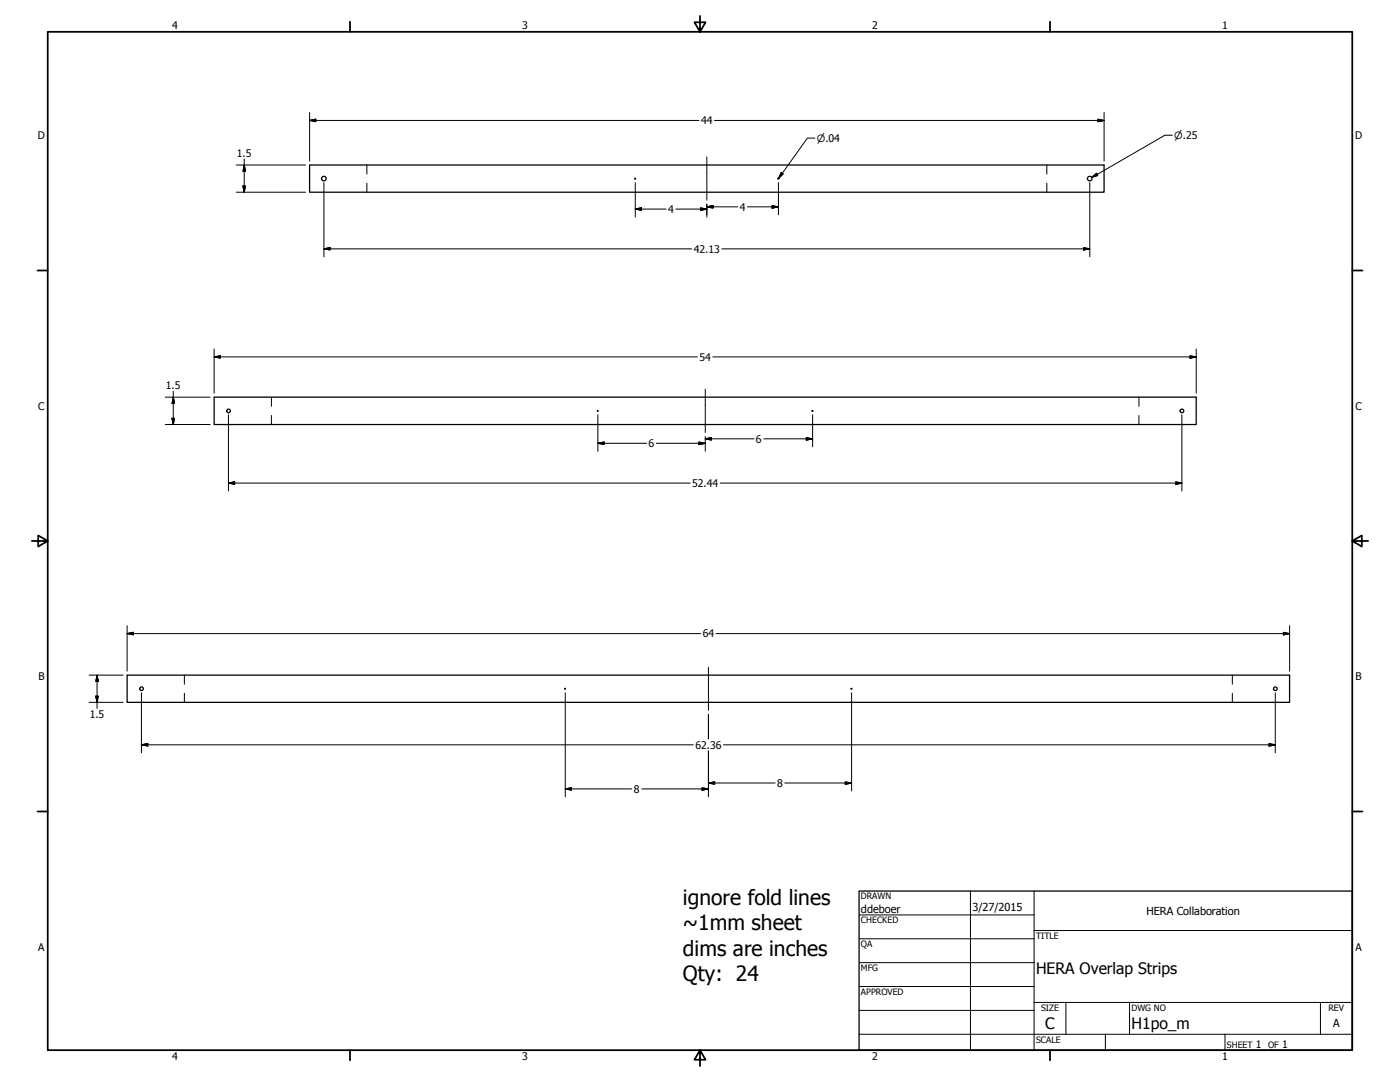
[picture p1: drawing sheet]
<svg xmlns="http://www.w3.org/2000/svg" width="559mm" height="432mm" viewBox="0 0 559 432" stroke-linecap="round" stroke-linejoin="round" font-family="sans-serif">
<!-- layer: Visible (ANSI) -->
<g fill="none" stroke="#000" stroke-width=".51">
<path d="M123.6 65.8h317.1v10.9h-317.1zM85.5 158.5h392v10.9h-392zM50.7 269.4h464v10.9h-464z"/>
<circle cx="129.3" cy="71.3" r=".92"/>
<circle cx="253.5" cy="71.3" r=".16"/>
<circle cx="310.7" cy="71.3" r=".16"/>
<circle cx="434.9" cy="71.3" r=".92"/>
<circle cx="91.2" cy="164" r=".73"/>
<circle cx="238.6" cy="164" r=".16"/>
<circle cx="324.3" cy="164" r=".16"/>
<circle cx="471.8" cy="164" r=".73"/>
<circle cx="56.5" cy="274.9" r=".73"/>
<circle cx="225.6" cy="274.9" r=".16"/>
<circle cx="339.9" cy="274.9" r=".16"/>
<circle cx="509" cy="274.9" r=".73"/>
</g>
<!-- layer: Bend Centerline (ANSI) -->
<path d="M146.4 65.8v3.7M146.4 73.1v3.6M417.8 65.8v3.7M417.8 73.1v3.6M108.3 158.5v3.7M454.6 158.5v3.7M108.3 165.8v3.6M454.6 165.8v3.6M73.6 269.4v3.6M73.6 276.7v3.6M491.9 269.4v3.6M491.9 276.7v3.6" fill="none" stroke="#000" stroke-width=".4"/>
<!-- layer: Border (ANSI) -->
<g fill="none" stroke="#000" stroke-width=".7">
<path d="M19 12.7h520.8v406.4h-520.8zM139.7 8.6v4.1M279.4 6.3v6.4l-2.2-3.8h4.4l-2.2 3.8M419.1 8.6v4.1M15 107.9h4M539.8 107.9h4M12.7 215.9h6.3l-3.8-2.2v4.4l3.8-2.2M539.8 215.9l3.8 2.2v-4.4l-3.8 2.2h6.3M15 323.8h4M539.8 323.8h4M139.7 419.1v4.1M279.4 419.1l2.2 3.8h-4.4l2.2-3.8v6.3"/>
<path d="M419.1 419.1v4.1"/>
</g>
<!-- layer: Title (ANSI) -->
<g fill="none" stroke="#000" stroke-width=".4">
<path d="M387.3 355.6v63.5M412.7 355.6v63.5M342.9 365.1h69.8M342.9 374.6h69.8M412.7 371.3h127.1M342.9 384.2h69.8M342.9 393.7h69.8M342.9 412.7h196.9M342.9 403.2h69.8M412.7 400h127.1M425.4 400v12.7M441.2 412.7v6.4"/>
<path d="M450.8 400v12.7M488.9 412.7v6.4M527 400v12.7"/>
</g>
<path d="M342.9 355.6h196.9v63.5h-196.9z" fill="none" stroke="#000" stroke-width=".51"/>
<!-- layer: Dimension (ANSI) -->
<g fill="none" stroke="#000" stroke-width=".4">
<path d="M123.6 48.1l2.4-.5v1zM123.6 48.1h155.4M123.6 44.9v19.4M285.2 48.1h155.5M325.2 55.1h-2.9l-11.5 16.1M438.2 47.6l2.5 .5-2.5 .5zM440.7 44.9v19.4M467.9 54h-3l-29.2 16.8M94.3 65.8h27.7M94.3 76.7h27.7M97 74.2h1l-.5 2.5zM97.5 65.8l.5 2.5h-1z"/>
<path d="M97.5 63.4v13.3M129.3 72.9v29.6M253.6 72.9v13.7M310.7 72.9v12.8M311.8 68.8l.8 .6-1.8 1.8zM435 72.9v29.6M435.7 70.8l2-1.6 .4 .8zM129.3 99.3l2.5-.5v1zM129.3 99.3h146.8M253.6 83.4l2.4-.5v1zM253.6 83.4h12.3M269.7 83.4h12.4"/>
<path d="M279.6 82.9l2.5 .5-2.5 .5zM282.1 82.6l2.5-.6v1.1zM282.1 82.6h12.3M282.1 81.5v5.1M288.1 99.3h146.9M298.3 82.6h12.4M308.2 82l2.5 .6-2.5 .5zM432.5 98.8l2.5 .5-2.5 .5zM85.5 139.3v17.6M477.5 139.3v17.6M66 158.5h17.9M69.2 158.5l.5 2.5h-1.1z"/>
<path d="M69.2 156.1v13.3M85.5 142.4l2.4-.4v.9zM85.5 142.4h192.9M284.5 142.4h193M475 142l2.5 .4-2.5 .5zM66 169.4h17.9M68.6 166.9h1.1l-.5 2.5zM91.2 165.5v30.5M238.6 176.9l2.5-.5v1zM238.6 176.9h19.5M238.6 165.5v14.6M262 176.9h19.5"/>
<path d="M279 176.4l2.5 .5-2.5 .5zM281.5 175.1l2.5-.5v1zM281.5 175.1h19.5M281.5 174.2v5.9M304.9 175.1h19.5M321.8 174.6l2.6 .5-2.6 .5zM324.4 165.5v12.8M471.7 165.5v30.5M91.2 192.8l2.5-.5v1zM91.2 192.8h184.3M287.5 192.8h184.2M469.3 192.3l2.4 .5-2.4 .5z"/>
<path d="M50.7 252.9l2.6-.6v1.1zM50.7 252.9h229M50.7 249.7v18.1M285.8 252.9h228.9M512.3 252.3l2.4 .6-2.4 .5zM514.7 249.7v18.1M35.6 269.4h13.5M38.2 277.8h1l-.5 2.5zM38.7 269.4l.5 2.5h-1zM38.7 269.4v13.3M56.5 276.5v23.9M225.6 276.5v41.5"/>
<path d="M339.9 276.5v39.2M509 276.5v23.9M35.6 280.3h13.5M56.5 297.2l2.5-.5v1.1zM56.5 297.2h220.2M282.8 285.1v9.7M282.8 299.7v18.3M288.7 297.2h220.3M506.5 296.7l2.5 .5-2.5 .6zM225.6 314.8l2.5-.4v.9zM225.6 314.8h26.6M256.2 314.8h26.6"/>
<path d="M280.2 314.4l2.6 .4-2.6 .5zM282.8 312.5l2.4-.5v1zM282.8 312.5h26.6M313.2 312.5h26.7M337.4 312l2.5 .5-2.5 .5z"/>
</g>
<g fill="#000" stroke="#000" stroke-width=".4">
<path d="M123.6 48.1l2.4-.5zM123.6 48.1l2.4-.5v1zM438.2 48.6l2.5-.5zM438.2 47.6l2.5 .5-2.5 .5zM97 74.2l.5 2.5zM97 74.2h1l-.5 2.5zM97.5 65.8l.5 2.5zM97.5 65.8l.5 2.5h-1zM311.8 68.8l-1 2.4zM311.8 68.8l.8 .6-1.8 1.8zM435.7 70.8l2-1.6zM435.7 70.8l2-1.6 .4 .8z"/>
<path d="M129.3 99.3l2.5-.5zM129.3 99.3l2.5-.5v1zM253.6 83.4l2.4-.5zM253.6 83.4l2.4-.5v1zM279.6 83.9l2.5-.5zM279.6 82.9l2.5 .5-2.5 .5zM282.1 82.6l2.5-.6zM282.1 82.6l2.5-.6v1.1zM308.2 83.1l2.5-.5zM308.2 82l2.5 .6-2.5 .5zM432.5 99.8l2.5-.5zM432.5 98.8l2.5 .5-2.5 .5z"/>
<path d="M85.5 142.4l2.4-.4zM85.5 142.4l2.4-.4v.9zM475 142.9l2.5-.5zM475 142l2.5 .4-2.5 .5zM68.6 166.9l.6 2.5zM68.6 166.9h1.1l-.5 2.5zM69.2 158.5l.5 2.5zM69.2 158.5l.5 2.5h-1.1zM238.6 176.9l2.5-.5zM238.6 176.9l2.5-.5v1zM279 177.4l2.5-.5zM279 176.4l2.5 .5-2.5 .5z"/>
<path d="M281.5 175.1l2.5-.5zM281.5 175.1l2.5-.5v1zM321.8 175.6l2.6-.5zM321.8 174.6l2.6 .5-2.6 .5zM91.2 192.8l2.5-.5zM91.2 192.8l2.5-.5v1zM469.3 193.3l2.4-.5zM469.3 192.3l2.4 .5-2.4 .5zM50.7 252.9l2.6-.6zM50.7 252.9l2.6-.6v1.1zM512.3 253.4l2.4-.5zM512.3 252.3l2.4 .6-2.4 .5z"/>
<path d="M38.2 277.8l.5 2.5zM38.2 277.8h1l-.5 2.5zM38.7 269.4l.5 2.5zM38.7 269.4l.5 2.5h-1zM56.5 297.2l2.5-.5zM56.5 297.2l2.5-.5v1.1zM506.5 297.8l2.5-.6zM506.5 296.7l2.5 .5-2.5 .6zM225.6 314.8l2.5-.4zM225.6 314.8l2.5-.4v.9zM280.2 315.3l2.6-.5zM280.2 314.4l2.6 .4-2.6 .5z"/>
<path d="M282.8 312.5l2.4-.5zM282.8 312.5l2.4-.5v1zM337.4 313l2.5-.5zM337.4 312l2.5 .5-2.5 .5z"/>
</g>
<!-- layer: Centerline (ANSI) -->
<path d="M282.1 62.7v17.2M281.5 155.3v17.3M282.8 266.3v17.2" fill="none" stroke="#000" stroke-width=".4"/>
<g font-size="8.4">
<text x="272.6" y="361.3">ignore fold lines</text>
<text x="272.6" y="371.3">~1mm sheet</text>
<text x="272.6" y="381.3">dims are inches</text>
<text x="272.6" y="391.4">Qty: 24</text>
</g>
<g font-size="6.3">
<text x="413.5" y="388.6">HERA Overlap Strips</text>
<text x="417.2" y="410.6">C</text>
<text x="451.6" y="410.7">H1po_m</text>
</g>
<g font-size="4.4">
<text x="343.7" y="364.3">ddeboer</text>
<text x="388.1" y="363.7">3/27/2015</text>
<text x="457.6" y="365.1">HERA Collaboration</text>
<text x="532.1" y="409.9">A</text>
</g>
<g font-size="4.2">
<text x="68.7" y="11.7">4</text>
<text x="208.4" y="11.7">3</text>
<text x="348.1" y="11.7">2</text>
<text x="487.8" y="11.7">1</text>
<text x="279.8" y="49.6">44</text>
<text x="15.1" y="55.5">D</text>
<text x="540.9" y="55.5">D</text>
<text x="94.6" y="62.6">1.5</text>
<text x="266.7" y="85">4</text>
<text x="295.3" y="84.1">4</text>
<text x="276.9" y="100.8">42.13</text>
<text x="279.2" y="144">54</text>
<text x="66.2" y="155.3">1.5</text>
<text x="15.2" y="163.4">C</text>
<text x="541" y="163.4">C</text>
<text x="258.9" y="178.4">6</text>
<text x="301.8" y="176.7">6</text>
<text x="276.3" y="194.3">52.44</text>
<text x="280.5" y="254.4">64</text>
<text x="15.3" y="271.4">B</text>
<text x="541.1" y="271.4">B</text>
<text x="35.8" y="286.6">1.5</text>
<text x="277.6" y="298.8">62.36</text>
<text x="253" y="316.4">8</text>
<text x="310.2" y="314">8</text>
<text x="15.2" y="379.3">A</text>
<text x="541" y="379.3">A</text>
<text x="501.3" y="418.3">1</text>
<text x="511.8" y="418.3">1</text>
<text x="68.7" y="423.2">4</text>
<text x="208.4" y="423.2">3</text>
<text x="348.1" y="423.2">2</text>
<text x="487.8" y="423.2">1</text>
</g>
<g font-size="4">
<text x="326.1" y="56.6">⌀.04</text>
<text x="468.7" y="55.4">⌀.25</text>
</g>
<g font-size="3.5">
<text x="343.7" y="358.9">DRAWN</text>
<text x="343.7" y="368.5">CHECKED</text>
<text x="413.5" y="374.6">TITLE</text>
<text x="343.7" y="378">QA</text>
<text x="343.7" y="387.5">MFG</text>
<text x="343.7" y="397.1">APPROVED</text>
<text x="415.5" y="403.4">SIZE</text>
<text x="451.6" y="403.4">DWG NO</text>
<text x="530.3" y="403.4">REV</text>
<text x="413.5" y="416.1">SCALE</text>
<text x="489.7" y="418.3">SHEET</text>
<text x="506.2" y="418.3">OF</text>
</g>
</svg>
